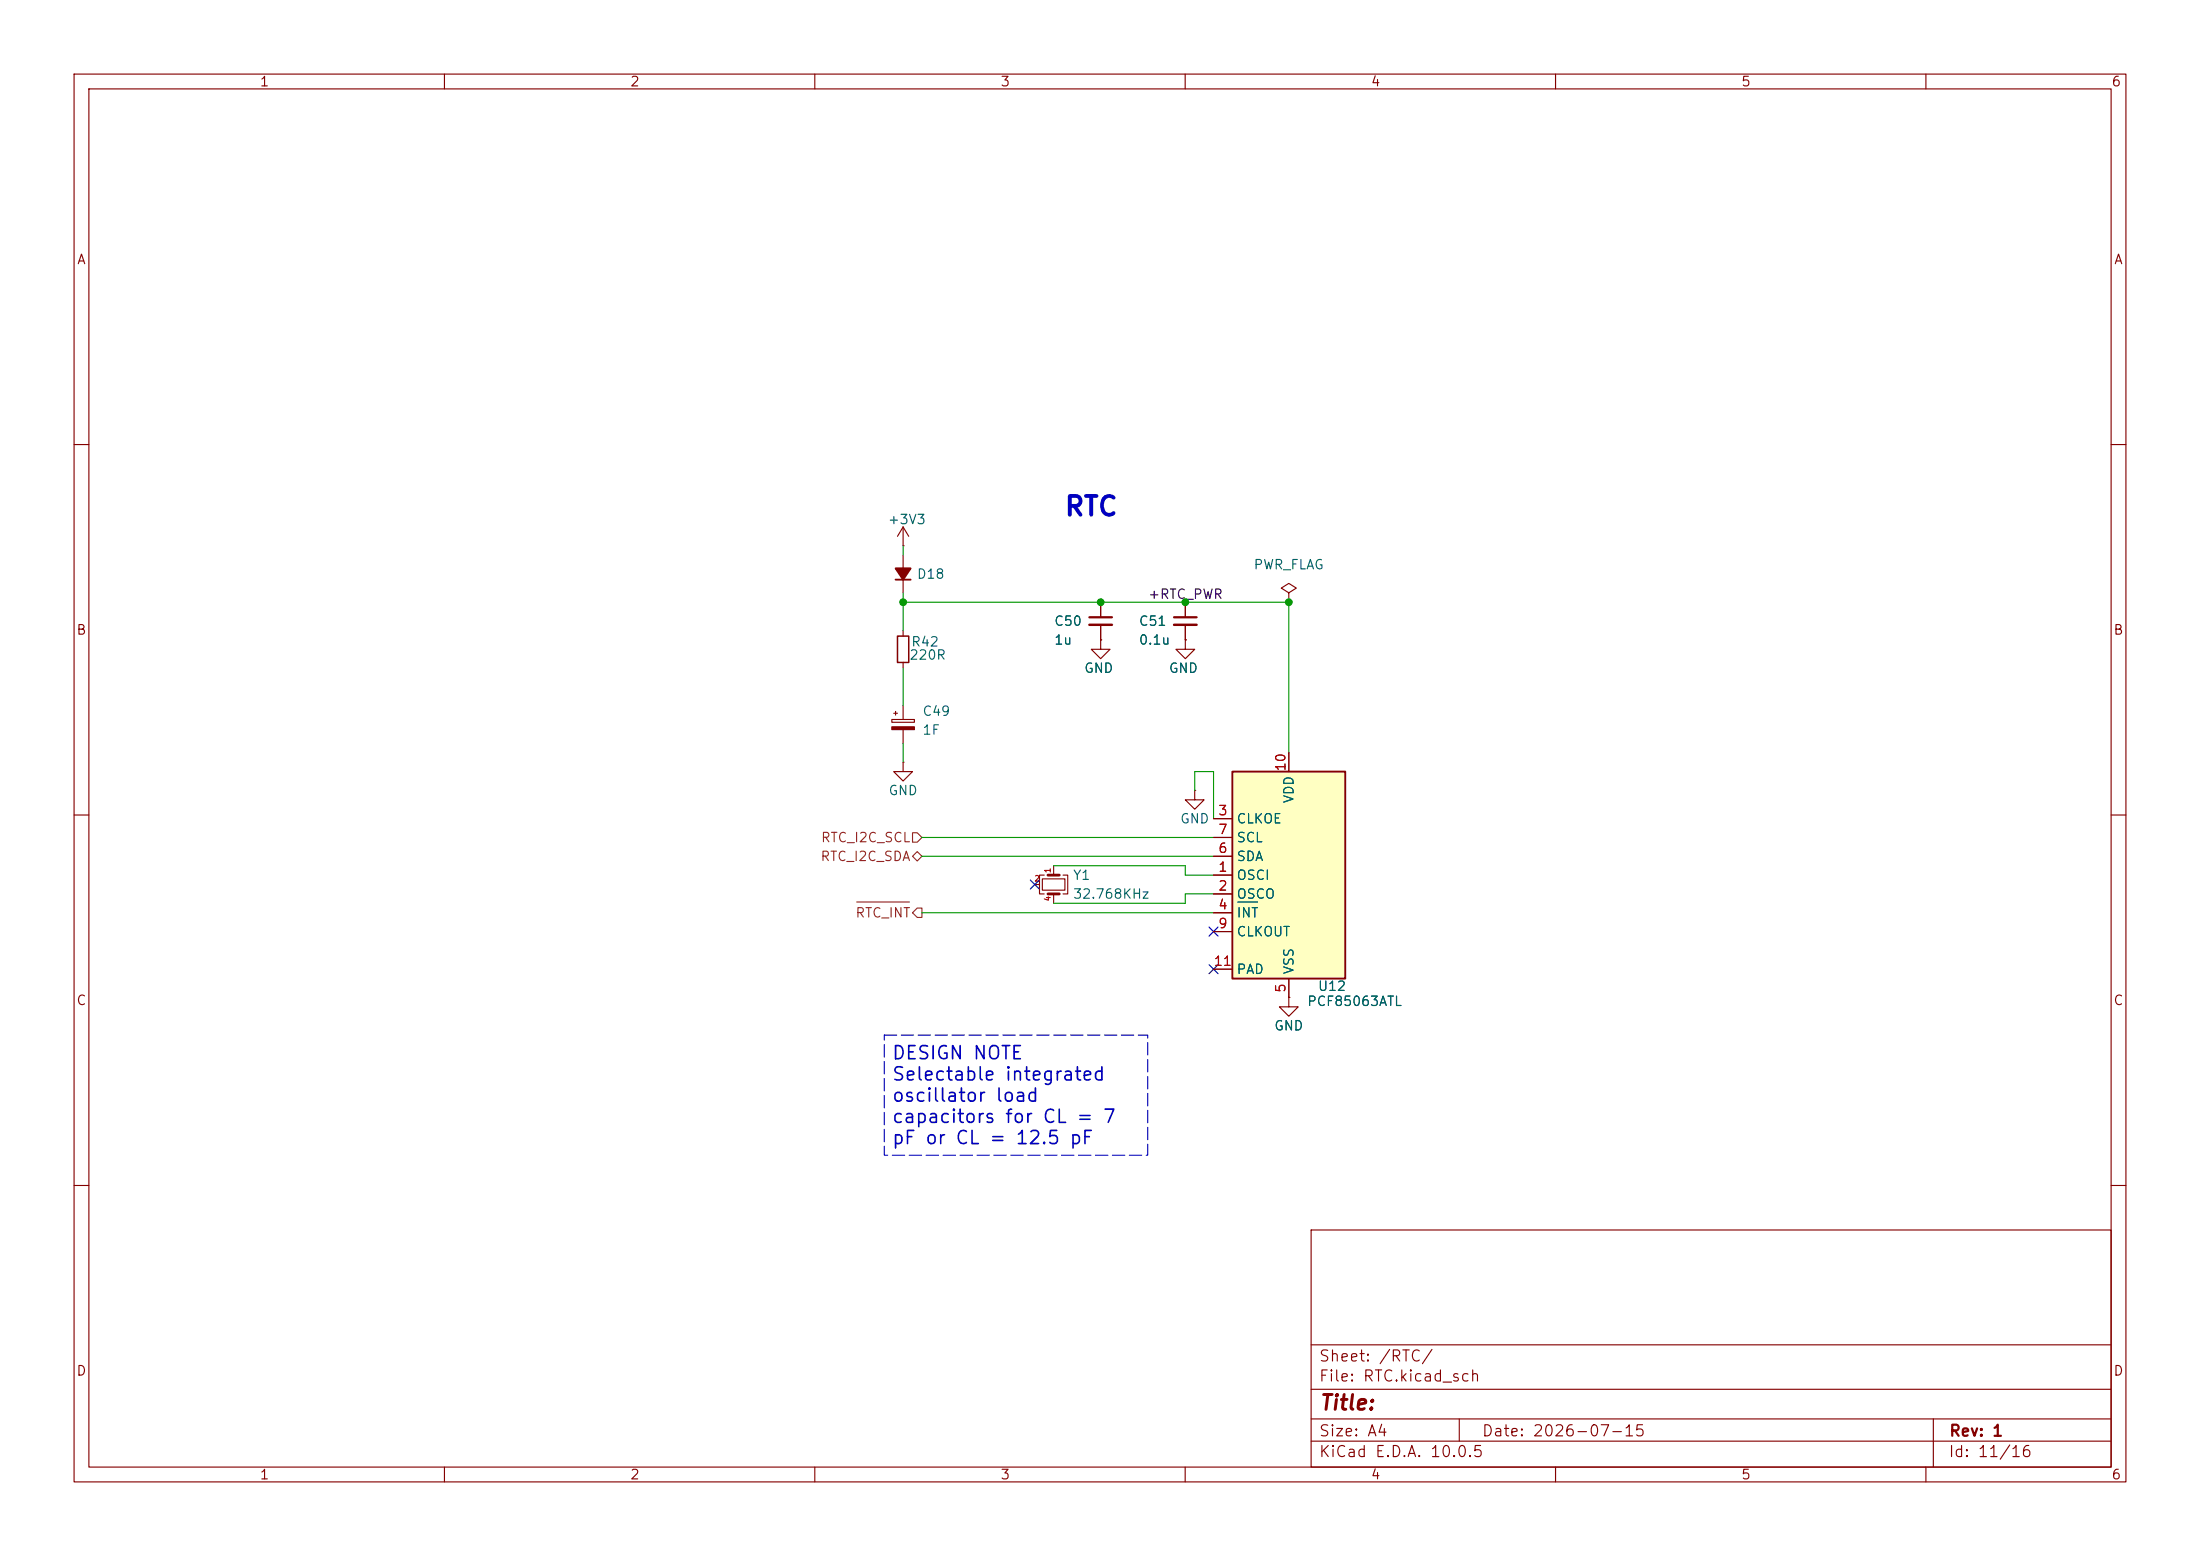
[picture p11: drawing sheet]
<svg xmlns="http://www.w3.org/2000/svg" width="297mm" height="210mm" viewBox="0 0 297 210" stroke-linecap="round" stroke-linejoin="round" font-family="sans-serif">
<g fill="none" stroke="#840000" stroke-width=".15">
<path d="M10 10h277v190h-277zM12 12h273v186h-273zM60 10v2M110 10v2M160 10v2M210 10v2M260 10v2M10 60h2M285 60h2M121.9 85.1v.8M121.9 89.4v.8M148.6 86.4v1.2h1.3l-1.3 1.3-1.3-1.3h1.3"/>
<path d="M148.6 86.4h.1M148.6 81.3v2M148.6 84.3v2.1M160 86.4v1.2h1.3l-1.3 1.3-1.3-1.3h1.3M160 86.4h.1M160 81.3v2M160 84.3v2.1M174 80l1-.6-1-.7-1 .7 1 .6v1.3M174 81.3h.1M10 110h2M161.3 106.7v1.3h-1.3l1.3 1.2 1.3-1.2h-1.3M161.3 106.7h.1"/>
<path d="M285 110h2M174 134.6v1.3h-1.3l1.3 1.3 1.3-1.3h-1.3M174 134.6h.1M10 160h2M177 166h108v32h-108zM285 160h2M60 198v2M110 198v2M160 198v2M177 194.5h108M177 191.5h108M177 187.5h108"/>
<path d="M177 181.5h108M197 191.5v3M210 198v2M260 198v2M261 191.5v6.5"/>
</g>
<path d="M147.1 83.3h3M158.5 83.3h3" fill="none" stroke="#840000" stroke-width=".3"/>
<path d="M147.1 84.3h3M158.5 84.3h3" fill="none" stroke="#840000" stroke-width=".33"/>
<path d="M121.2 85.9h1.5v3.5h-1.5z" fill="none" stroke="#840000" stroke-width=".2"/>
<path d="M166.4 104.1h15.2v28h-15.2z" fill="#ffffc2"/>
<path d="M120.9 78.2h2M166.4 104.1h15.2v28h-15.2z" fill="none" stroke="#840000" stroke-width=".25"/>
<g fill="none" stroke="#840000" stroke-width=".15">
<path d="M121.9 73.7h.1M121.9 71.1v2.6M121.9 74.9v5.1M121.9 71.1l-.7 1.3M121.9 71.1l.8 1.3M120.4 97.1h3v.4h-3zM120.6 96.3h.6M120.9 96v.5M121.9 95.3v1.8M121.9 98.5v1.8M148.6 86.4h.1M148.6 81.3v2"/>
<path d="M148.6 84.3v2.1M160 86.4h.1M160 81.3v2M160 84.3v2.1M121.9 102.9v1.2h1.3l-1.3 1.3-1.3-1.3h1.3M121.9 102.9h.1M139.7 119.4h.6M140.7 118.6h3.1v1.5h-3.1zM141 118.1h-.7v2.6h.7M142.2 116.8v1.3M143.5 118.1h.6v2.6h-.6M163.8 118.1h2.6"/>
<path d="M163.8 110.5h2.6M163.8 115.6h2.6M163.8 113h2.6M174 101.6v2.5M142.2 120.7v1.2M163.8 120.7h2.6M163.8 123.2h2.6M163.8 125.7h2.6M163.8 130.8h2.6M174 134.6h.1M174 132.1v2.5"/>
</g>
<path d="M167.1 121.7h2.7" fill="none" stroke="#006464" stroke-width=".15"/>
<path d="M120.4 98.1h3v.4h-3z" fill="#840000" stroke="#840000" stroke-width=".15"/>
<path d="M141.5 118.1h1.5M141.5 120.7h1.5" fill="none" stroke="#840000" stroke-width=".38"/>
<path d="M120.9 76.7h2l-1 1.5z" fill="#840000" stroke="#840000" stroke-width=".25"/>
<path d="M123.2 115.6l.6-.7 .7 .7-.7 .6zM123.2 112.4h.6l.7 .6-.7 .7h-.6zM115.6 121.7h7.2M123.8 122.6h.7v1.2h-.7l-.6-.6z" fill="none" stroke="#725600" stroke-width=".15"/>
<path d="M121.9 73.7v1.2M121.9 81.3h52.1v20.3M121.9 80v5.1M121.9 90.2v5.1M121.9 100.3v2.6M124.5 115.6h39.3M124.5 113h39.3M142.2 116.8h17.8v1.3h3.8M161.3 106.7v-2.6h2.5v6.4M124.5 123.2h39.3M163.8 120.7h-3.8v1.2h-17.8" fill="none" stroke="#009600" stroke-width=".15"/>
<path d="M139.1 118.8l1.2 1.2M140.3 118.8l-1.2 1.2M163.2 130.2l1.2 1.2M163.2 125.1l1.2 1.2M164.4 130.2l-1.2 1.2M164.4 125.1l-1.2 1.2" fill="none" stroke="#000084" stroke-width=".15"/>
<path d="M119.4 139.7h35.5v16.2h-35.5z" fill="none" stroke="#0000c2" stroke-width=".15" stroke-dasharray="1.7 .6"/>
<g fill="#009600" stroke="#009600" stroke-width=".14">
<circle cx="148.6" cy="81.3" r=".46"/>
<circle cx="160" cy="81.3" r=".46"/>
<circle cx="121.9" cy="81.3" r=".46"/>
<circle cx="174" cy="81.3" r=".46"/>
</g>
<text font-size="2.5" fill="#0000c2" x="143.6" y="70.2">RTC</text>
<text font-size="2" fill="#840000" x="178" y="190.8">Title:</text>
<g font-size="1.8" fill="#0000c2">
<text x="120.3" y="143.4">DESIGN NOTE</text>
<text x="120.3" y="146.3">Selectable integrated</text>
<text x="120.3" y="149.2">oscillator load</text>
<text x="120.3" y="152">capacitors for CL = 7</text>
<text x="120.3" y="154.9">pF or CL = 12.5 pF</text>
</g>
<g font-size="1.5" fill="#840000">
<text x="178" y="184.1">Sheet: /RTC/</text>
<text x="178" y="186.8">File: RTC.kicad_sch</text>
<text x="178" y="197">KiCad E.D.A. 10.0.5</text>
<text x="178" y="194.2">Size: A4</text>
<text x="200" y="194.2">Date: 2026-07-15</text>
<text x="263" y="197">Id: 11/16</text>
<text x="263" y="194.2">Rev: 1</text>
</g>
<g font-size="1.3" fill="#840000">
<text x="35" y="12">1</text>
<text x="85" y="12">2</text>
<text x="135" y="12">3</text>
<text x="185" y="12">4</text>
<text x="235" y="12">5</text>
<text x="285" y="12">6</text>
<text x="10.3" y="36">A</text>
<text x="285.3" y="36">A</text>
<text x="10.2" y="86">B</text>
<text x="285.2" y="86">B</text>
<text x="10.2" y="136">C</text>
<text x="285.2" y="136">C</text>
<text x="10.2" y="186">D</text>
<text x="285.2" y="186">D</text>
<text x="35" y="200">1</text>
<text x="85" y="200">2</text>
<text x="135" y="200">3</text>
<text x="185" y="200">4</text>
<text x="235" y="200">5</text>
<text x="285" y="200">6</text>
</g>
<g font-size="1.3" fill="#006464">
<text x="119.8" y="71.1">+3V3</text>
<text x="169.1" y="77.2">PWR_FLAG</text>
<text x="123.7" y="78.4">D18</text>
<text x="122.7" y="89.4">220R</text>
<text x="122.9" y="87.6">R42</text>
<text x="142.2" y="84.8">C50</text>
<text x="142.2" y="87.3">1u</text>
<text x="153.7" y="84.8">C51</text>
<text x="153.7" y="87.3">0.1u</text>
<text x="146.3" y="91.1">GND</text>
<text x="157.7" y="91.1">GND</text>
<text x="124.4" y="96.9">C49</text>
<text x="124.4" y="99.5">1F</text>
<text x="119.9" y="107.6">GND</text>
<text x="159.2" y="111.5">GND</text>
<text x="166.9" y="111.5">CLKOE</text>
<text x="166.9" y="114">SCL</text>
<text x="175" y="108.5" transform="rotate(-90 175 108.5)">VDD</text>
<text x="144.8" y="119.1">Y1</text>
<text x="166.9" y="119.1">OSCI</text>
<text x="166.9" y="116.5">SDA</text>
<text x="144.8" y="121.6">32.768KHz</text>
<text x="166.9" y="121.6">OSCO</text>
<text x="166.9" y="124.2">INT</text>
<text x="166.9" y="126.7">CLKOUT</text>
<text x="166.9" y="131.8">PAD</text>
<text x="175" y="131.6" transform="rotate(-90 175 131.6)">VSS</text>
<text x="176.4" y="136.1">PCF85063ATL</text>
<text x="177.8" y="134.1">U12</text>
<text x="171.9" y="139.4">GND</text>
</g>
<text font-size="1.3" fill="#0f0f0f" x="154.9" y="81.2">+RTC_PWR</text>
<g font-size="1.3" fill="#a90000">
<text x="173.9" y="104.2" transform="rotate(-90 173.9 104.2)">10</text>
<text x="164.4" y="110.4">3</text>
<text x="164.4" y="112.9">7</text>
<text x="164.4" y="118">1</text>
<text x="164.4" y="115.4">6</text>
<text x="164.4" y="120.5">2</text>
<text x="164.4" y="123.1">4</text>
<text x="164.4" y="125.6">9</text>
<text x="163.8" y="130.7">11</text>
<text x="173.9" y="134.1" transform="rotate(-90 173.9 134.1)">5</text>
</g>
<g font-size="1.3" fill="#725600">
<text x="110.7" y="114">RTC_I2C_SCL</text>
<text x="110.7" y="116.5">RTC_I2C_SDA</text>
<text x="115.4" y="124.2">RTC_INT</text>
</g>
<g font-size=".8" fill="#a90000">
<text x="139.6" y="119.2">2</text>
<text x="142" y="117.9" transform="rotate(-90 142 117.9)">1</text>
<text x="142" y="121.7" transform="rotate(-90 142 121.7)">4</text>
</g>
</svg>
